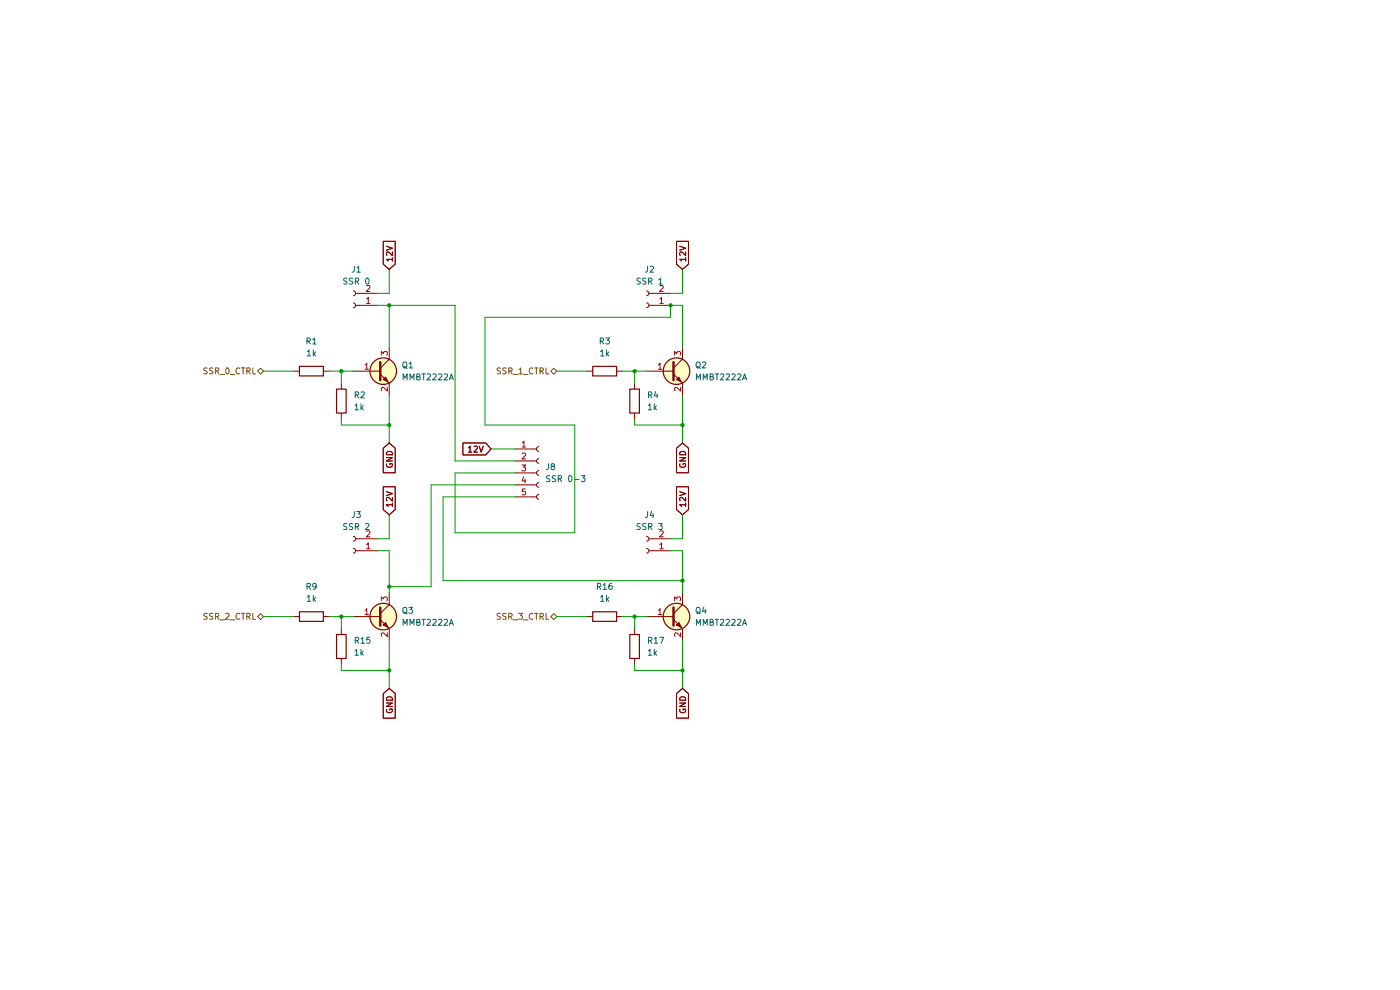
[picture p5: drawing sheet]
(kicad_sch
 (version 20260306)
 (generator "eeschema")
 (generator_version "10.0")
 (paper "A4")
 (lib_symbols
  (symbol "Connector:Conn_01x02_Socket"
   (pin_names
    (offset 1.016) (hide yes)) (exclude_from_sim no) (in_bom yes) (on_board yes)
   (in_pos_files yes)
   (duplicate_pin_numbers_are_jumpers no)
   (property "Reference" "J" (at 0 2.54 0) (show_name no) (do_not_autoplace no) (effects (font (size 1.27 1.27))))
   (property "Value" "Conn_01x02_Socket" (at 0 -5.08 0) (show_name no) (do_not_autoplace no) (effects (font (size 1.27 1.27))))
   (property "Footprint" "" (at 0 0 0) (show_name no) (do_not_autoplace no) (hide yes) (effects (font (size 1.27 1.27))))
   (property "Datasheet" "" (at 0 0 0) (show_name no) (do_not_autoplace no) (hide yes) (effects (font (size 1.27 1.27))))
   (property "Description" "Generic connector, single row, 01x02, script generated" (at 0 0 0) (show_name no) (do_not_autoplace no) (hide yes) (effects (font (size 1.27 1.27))))
   (property "ki_locked" "" (at 0 0 0) (show_name no) (do_not_autoplace no) (effects (font (size 1.27 1.27))))
   (symbol "Conn_01x02_Socket_1_1"
    (polyline (pts (xy -1.27 0) (xy -0.508 0)) (stroke (width 0.1524) (type default)) (fill (type none)))
    (polyline (pts (xy -1.27 -2.54) (xy -0.508 -2.54)) (stroke (width 0.1524) (type default)) (fill (type none)))
    (arc (start 0 -0.508) (mid -0.5058 0) (end 0 0.508) (stroke (width 0.1524) (type default)) (fill (type none)))
    (arc (start 0 -3.048) (mid -0.5058 -2.54) (end 0 -2.032) (stroke (width 0.1524) (type default)) (fill (type none)))
    (pin passive line (at -5.08 0 0) (length 3.81) (name "Pin_1" (effects (font (size 1.27 1.27)))) (number "1" (effects (font (size 1.27 1.27)))))
    (pin passive line (at -5.08 -2.54 0) (length 3.81) (name "Pin_2" (effects (font (size 1.27 1.27)))) (number "2" (effects (font (size 1.27 1.27))))))
   (embedded_fonts no))
  (symbol "Connector:Conn_01x05_Socket"
   (pin_names
    (offset 1.016) (hide yes)) (exclude_from_sim no) (in_bom yes) (on_board yes)
   (in_pos_files yes)
   (duplicate_pin_numbers_are_jumpers no)
   (property "Reference" "J" (at 0 7.62 0) (show_name no) (do_not_autoplace no) (effects (font (size 1.27 1.27))))
   (property "Value" "Conn_01x05_Socket" (at 0 -7.62 0) (show_name no) (do_not_autoplace no) (effects (font (size 1.27 1.27))))
   (property "Footprint" "" (at 0 0 0) (show_name no) (do_not_autoplace no) (hide yes) (effects (font (size 1.27 1.27))))
   (property "Datasheet" "" (at 0 0 0) (show_name no) (do_not_autoplace no) (hide yes) (effects (font (size 1.27 1.27))))
   (property "Description" "Generic connector, single row, 01x05, script generated" (at 0 0 0) (show_name no) (do_not_autoplace no) (hide yes) (effects (font (size 1.27 1.27))))
   (property "ki_locked" "" (at 0 0 0) (show_name no) (do_not_autoplace no) (effects (font (size 1.27 1.27))))
   (symbol "Conn_01x05_Socket_1_1"
    (polyline (pts (xy -1.27 5.08) (xy -0.508 5.08)) (stroke (width 0.1524) (type default)) (fill (type none)))
    (polyline (pts (xy -1.27 2.54) (xy -0.508 2.54)) (stroke (width 0.1524) (type default)) (fill (type none)))
    (polyline (pts (xy -1.27 0) (xy -0.508 0)) (stroke (width 0.1524) (type default)) (fill (type none)))
    (polyline (pts (xy -1.27 -2.54) (xy -0.508 -2.54)) (stroke (width 0.1524) (type default)) (fill (type none)))
    (polyline (pts (xy -1.27 -5.08) (xy -0.508 -5.08)) (stroke (width 0.1524) (type default)) (fill (type none)))
    (arc (start 0 4.572) (mid -0.5058 5.08) (end 0 5.588) (stroke (width 0.1524) (type default)) (fill (type none)))
    (arc (start 0 2.032) (mid -0.5058 2.54) (end 0 3.048) (stroke (width 0.1524) (type default)) (fill (type none)))
    (arc (start 0 -0.508) (mid -0.5058 0) (end 0 0.508) (stroke (width 0.1524) (type default)) (fill (type none)))
    (arc (start 0 -3.048) (mid -0.5058 -2.54) (end 0 -2.032) (stroke (width 0.1524) (type default)) (fill (type none)))
    (arc (start 0 -5.588) (mid -0.5058 -5.08) (end 0 -4.572) (stroke (width 0.1524) (type default)) (fill (type none)))
    (pin passive line (at -5.08 5.08 0) (length 3.81) (name "Pin_1" (effects (font (size 1.27 1.27)))) (number "1" (effects (font (size 1.27 1.27)))))
    (pin passive line (at -5.08 2.54 0) (length 3.81) (name "Pin_2" (effects (font (size 1.27 1.27)))) (number "2" (effects (font (size 1.27 1.27)))))
    (pin passive line (at -5.08 0 0) (length 3.81) (name "Pin_3" (effects (font (size 1.27 1.27)))) (number "3" (effects (font (size 1.27 1.27)))))
    (pin passive line (at -5.08 -2.54 0) (length 3.81) (name "Pin_4" (effects (font (size 1.27 1.27)))) (number "4" (effects (font (size 1.27 1.27)))))
    (pin passive line (at -5.08 -5.08 0) (length 3.81) (name "Pin_5" (effects (font (size 1.27 1.27)))) (number "5" (effects (font (size 1.27 1.27))))))
   (embedded_fonts no))
  (symbol "Device:R"
   (pin_numbers (hide yes))
   (pin_names
    (offset 0)) (exclude_from_sim no) (in_bom yes) (on_board yes)
   (in_pos_files yes)
   (duplicate_pin_numbers_are_jumpers no)
   (property "Reference" "R" (at 2.032 0 90) (show_name no) (do_not_autoplace no) (effects (font (size 1.27 1.27))))
   (property "Value" "R" (at 0 0 90) (show_name no) (do_not_autoplace no) (effects (font (size 1.27 1.27))))
   (property "Footprint" "" (at -1.778 0 90) (show_name no) (do_not_autoplace no) (hide yes) (effects (font (size 1.27 1.27))))
   (property "Datasheet" "" (at 0 0 0) (show_name no) (do_not_autoplace no) (hide yes) (effects (font (size 1.27 1.27))))
   (property "Description" "Resistor" (at 0 0 0) (show_name no) (do_not_autoplace no) (hide yes) (effects (font (size 1.27 1.27))))
   (symbol "R_0_1"
    (rectangle (start -1.016 -2.54) (end 1.016 2.54) (stroke (width 0.254) (type default)) (fill (type none))))
   (symbol "R_1_1"
    (pin passive line (at 0 3.81 270) (length 1.27) (name "" (effects (font (size 1.27 1.27)))) (number "1" (effects (font (size 1.27 1.27)))))
    (pin passive line (at 0 -3.81 90) (length 1.27) (name "" (effects (font (size 1.27 1.27)))) (number "2" (effects (font (size 1.27 1.27))))))
   (embedded_fonts no))
  (symbol "PCM_Transistor_BJT_AKL:MMBT2222A"
   (pin_names (hide yes)) (exclude_from_sim no) (in_bom yes) (on_board yes)
   (in_pos_files yes)
   (duplicate_pin_numbers_are_jumpers no)
   (property "Reference" "Q" (at 5.08 1.27 0) (show_name no) (do_not_autoplace no) (effects (font (size 1.27 1.27)) (justify left)))
   (property "Value" "MMBT2222A" (at 5.08 -1.27 0) (show_name no) (do_not_autoplace no) (effects (font (size 1.27 1.27)) (justify left)))
   (property "Footprint" "PCM_Package_TO_SOT_SMD_AKL:SOT-23" (at 5.08 2.54 0) (show_name no) (do_not_autoplace no) (hide yes) (effects (font (size 1.27 1.27))))
   (property "Datasheet" "https://www.tme.eu/Document/fd53f7282772c4b53c43aa6dcf874bac/mmbt2222.pdf" (at 0 0 0) (show_name no) (do_not_autoplace no) (hide yes) (effects (font (size 1.27 1.27))))
   (property "Description" "NPN SOT-23 transistor, 40V, 600mA, 225mW, Alternate KiCAD Library" (at 0 0 0) (show_name no) (do_not_autoplace no) (hide yes) (effects (font (size 1.27 1.27))))
   (symbol "MMBT2222A_0_1"
    (polyline (pts (xy 0.635 1.905) (xy 0.635 -1.905) (xy 0.635 -1.905)) (stroke (width 0.508) (type default)) (fill (type none)))
    (polyline (pts (xy 0.635 0.635) (xy 2.54 2.54)) (stroke (width 0) (type default)) (fill (type none)))
    (polyline (pts (xy 0.635 -0.635) (xy 2.54 -2.54) (xy 2.54 -2.54)) (stroke (width 0) (type default)) (fill (type none)))
    (circle (center 1.27 0) (radius 2.8194) (stroke (width 0.254) (type default)) (fill (type background)))
    (polyline (pts (xy 1.27 -1.778) (xy 1.778 -1.27) (xy 2.286 -2.286) (xy 1.27 -1.778) (xy 1.27 -1.778)) (stroke (width 0) (type default)) (fill (type outline))))
   (symbol "MMBT2222A_1_1"
    (pin input line (at -5.08 0 0) (length 5.715) (name "B" (effects (font (size 1.27 1.27)))) (number "1" (effects (font (size 1.27 1.27)))))
    (pin passive line (at 2.54 -5.08 90) (length 2.54) (name "E" (effects (font (size 1.27 1.27)))) (number "2" (effects (font (size 1.27 1.27)))))
    (pin passive line (at 2.54 5.08 270) (length 2.54) (name "C" (effects (font (size 1.27 1.27)))) (number "3" (effects (font (size 1.27 1.27))))))
   (embedded_fonts no)))
 (junction
  (at 134.62 78.74)
  (diameter 0)
  (color 0 0 0 0))
 (junction
  (at 142.24 64.77)
  (diameter 0)
  (color 0 0 0 0))
 (junction
  (at 72.39 130.81)
  (diameter 0)
  (color 0 0 0 0))
 (junction
  (at 82.55 64.77)
  (diameter 0)
  (color 0 0 0 0))
 (junction
  (at 144.78 90.17)
  (diameter 0)
  (color 0 0 0 0))
 (junction
  (at 82.55 124.46)
  (diameter 0)
  (color 0 0 0 0))
 (junction
  (at 134.62 130.81)
  (diameter 0)
  (color 0 0 0 0))
 (junction
  (at 82.55 90.17)
  (diameter 0)
  (color 0 0 0 0))
 (junction
  (at 144.78 123.19)
  (diameter 0)
  (color 0 0 0 0))
 (junction
  (at 82.55 142.24)
  (diameter 0)
  (color 0 0 0 0))
 (junction
  (at 144.78 142.24)
  (diameter 0)
  (color 0 0 0 0))
 (junction
  (at 72.39 78.74)
  (diameter 0)
  (color 0 0 0 0))
 (wire
  (pts (xy 72.39 142.24) (xy 82.55 142.24))
  (stroke (width 0) (type default)))
 (wire
  (pts (xy 144.78 123.19) (xy 93.98 123.19))
  (stroke (width 0) (type default)))
 (wire
  (pts (xy 72.39 78.74) (xy 74.93 78.74))
  (stroke (width 0) (type default)))
 (wire
  (pts (xy 144.78 90.17) (xy 144.78 93.98))
  (stroke (width 0) (type default)))
 (wire
  (pts (xy 82.55 64.77) (xy 82.55 73.66))
  (stroke (width 0) (type default)))
 (wire
  (pts (xy 82.55 62.23) (xy 80.01 62.23))
  (stroke (width 0) (type default)))
 (wire
  (pts (xy 144.78 109.22) (xy 144.78 114.3))
  (stroke (width 0) (type default)))
 (wire
  (pts (xy 93.98 105.41) (xy 93.98 123.19))
  (stroke (width 0) (type default)))
 (wire
  (pts (xy 144.78 64.77) (xy 144.78 73.66))
  (stroke (width 0) (type default)))
 (wire
  (pts (xy 121.92 90.17) (xy 121.92 113.03))
  (stroke (width 0) (type default)))
 (wire
  (pts (xy 102.87 67.31) (xy 102.87 90.17))
  (stroke (width 0) (type default)))
 (wire
  (pts (xy 96.52 64.77) (xy 96.52 97.79))
  (stroke (width 0) (type default)))
 (wire
  (pts (xy 121.92 113.03) (xy 96.52 113.03))
  (stroke (width 0) (type default)))
 (wire
  (pts (xy 72.39 78.74) (xy 72.39 81.28))
  (stroke (width 0) (type default)))
 (wire
  (pts (xy 134.62 90.17) (xy 134.62 88.9))
  (stroke (width 0) (type default)))
 (wire
  (pts (xy 118.11 130.81) (xy 124.46 130.81))
  (stroke (width 0) (type default)))
 (wire
  (pts (xy 144.78 135.89) (xy 144.78 142.24))
  (stroke (width 0) (type default)))
 (wire
  (pts (xy 82.55 135.89) (xy 82.55 142.24))
  (stroke (width 0) (type default)))
 (wire
  (pts (xy 82.55 142.24) (xy 82.55 146.05))
  (stroke (width 0) (type default)))
 (wire
  (pts (xy 144.78 116.84) (xy 144.78 123.19))
  (stroke (width 0) (type default)))
 (wire
  (pts (xy 96.52 100.33) (xy 109.22 100.33))
  (stroke (width 0) (type default)))
 (wire
  (pts (xy 82.55 114.3) (xy 80.01 114.3))
  (stroke (width 0) (type default)))
 (wire
  (pts (xy 72.39 90.17) (xy 82.55 90.17))
  (stroke (width 0) (type default)))
 (wire
  (pts (xy 82.55 83.82) (xy 82.55 90.17))
  (stroke (width 0) (type default)))
 (wire
  (pts (xy 91.44 102.87) (xy 91.44 124.46))
  (stroke (width 0) (type default)))
 (wire
  (pts (xy 80.01 116.84) (xy 82.55 116.84))
  (stroke (width 0) (type default)))
 (wire
  (pts (xy 102.87 67.31) (xy 142.24 67.31))
  (stroke (width 0) (type default)))
 (wire
  (pts (xy 142.24 64.77) (xy 144.78 64.77))
  (stroke (width 0) (type default)))
 (wire
  (pts (xy 72.39 90.17) (xy 72.39 88.9))
  (stroke (width 0) (type default)))
 (wire
  (pts (xy 134.62 142.24) (xy 134.62 140.97))
  (stroke (width 0) (type default)))
 (wire
  (pts (xy 91.44 102.87) (xy 109.22 102.87))
  (stroke (width 0) (type default)))
 (wire
  (pts (xy 144.78 62.23) (xy 142.24 62.23))
  (stroke (width 0) (type default)))
 (wire
  (pts (xy 72.39 130.81) (xy 72.39 133.35))
  (stroke (width 0) (type default)))
 (wire
  (pts (xy 82.55 64.77) (xy 96.52 64.77))
  (stroke (width 0) (type default)))
 (wire
  (pts (xy 134.62 78.74) (xy 134.62 81.28))
  (stroke (width 0) (type default)))
 (wire
  (pts (xy 82.55 116.84) (xy 82.55 124.46))
  (stroke (width 0) (type default)))
 (wire
  (pts (xy 55.88 78.74) (xy 62.23 78.74))
  (stroke (width 0) (type default)))
 (wire
  (pts (xy 69.85 78.74) (xy 72.39 78.74))
  (stroke (width 0) (type default)))
 (wire
  (pts (xy 134.62 130.81) (xy 134.62 133.35))
  (stroke (width 0) (type default)))
 (wire
  (pts (xy 134.62 130.81) (xy 137.16 130.81))
  (stroke (width 0) (type default)))
 (wire
  (pts (xy 132.08 78.74) (xy 134.62 78.74))
  (stroke (width 0) (type default)))
 (wire
  (pts (xy 82.55 57.15) (xy 82.55 62.23))
  (stroke (width 0) (type default)))
 (wire
  (pts (xy 142.24 116.84) (xy 144.78 116.84))
  (stroke (width 0) (type default)))
 (wire
  (pts (xy 93.98 105.41) (xy 109.22 105.41))
  (stroke (width 0) (type default)))
 (wire
  (pts (xy 102.87 90.17) (xy 121.92 90.17))
  (stroke (width 0) (type default)))
 (wire
  (pts (xy 69.85 130.81) (xy 72.39 130.81))
  (stroke (width 0) (type default)))
 (wire
  (pts (xy 82.55 90.17) (xy 82.55 93.98))
  (stroke (width 0) (type default)))
 (wire
  (pts (xy 82.55 124.46) (xy 82.55 125.73))
  (stroke (width 0) (type default)))
 (wire
  (pts (xy 134.62 78.74) (xy 137.16 78.74))
  (stroke (width 0) (type default)))
 (wire
  (pts (xy 80.01 64.77) (xy 82.55 64.77))
  (stroke (width 0) (type default)))
 (wire
  (pts (xy 142.24 67.31) (xy 142.24 64.77))
  (stroke (width 0) (type default)))
 (wire
  (pts (xy 144.78 114.3) (xy 142.24 114.3))
  (stroke (width 0) (type default)))
 (wire
  (pts (xy 144.78 57.15) (xy 144.78 62.23))
  (stroke (width 0) (type default)))
 (wire
  (pts (xy 109.22 95.25) (xy 104.14 95.25))
  (stroke (width 0) (type default)))
 (wire
  (pts (xy 96.52 97.79) (xy 109.22 97.79))
  (stroke (width 0) (type default)))
 (wire
  (pts (xy 144.78 83.82) (xy 144.78 90.17))
  (stroke (width 0) (type default)))
 (wire
  (pts (xy 82.55 124.46) (xy 91.44 124.46))
  (stroke (width 0) (type default)))
 (wire
  (pts (xy 55.88 130.81) (xy 62.23 130.81))
  (stroke (width 0) (type default)))
 (wire
  (pts (xy 96.52 100.33) (xy 96.52 113.03))
  (stroke (width 0) (type default)))
 (wire
  (pts (xy 72.39 142.24) (xy 72.39 140.97))
  (stroke (width 0) (type default)))
 (wire
  (pts (xy 118.11 78.74) (xy 124.46 78.74))
  (stroke (width 0) (type default)))
 (wire
  (pts (xy 82.55 109.22) (xy 82.55 114.3))
  (stroke (width 0) (type default)))
 (wire
  (pts (xy 144.78 142.24) (xy 144.78 146.05))
  (stroke (width 0) (type default)))
 (wire
  (pts (xy 72.39 130.81) (xy 74.93 130.81))
  (stroke (width 0) (type default)))
 (wire
  (pts (xy 144.78 123.19) (xy 144.78 125.73))
  (stroke (width 0) (type default)))
 (wire
  (pts (xy 134.62 90.17) (xy 144.78 90.17))
  (stroke (width 0) (type default)))
 (wire
  (pts (xy 132.08 130.81) (xy 134.62 130.81))
  (stroke (width 0) (type default)))
 (wire
  (pts (xy 134.62 142.24) (xy 144.78 142.24))
  (stroke (width 0) (type default)))
 (global_label "12V"
  (shape input)
  (at 144.78 109.22 90)
  (effects (font (size 1.27 1.27)) (justify left))
  (property "Intersheetrefs" "${INTERSHEET_REFS}" (at 144.78 109.22 90) (hide yes) (show_name no) (do_not_autoplace no) (effects (font (size 1.27 1.27)))))
 (global_label "12V"
  (shape input)
  (at 82.55 57.15 90)
  (effects (font (size 1.27 1.27)) (justify left))
  (property "Intersheetrefs" "${INTERSHEET_REFS}" (at 82.55 57.15 90) (hide yes) (show_name no) (do_not_autoplace no) (effects (font (size 1.27 1.27)))))
 (global_label "GND"
  (shape input)
  (at 144.78 146.05 270)
  (effects (font (size 1.27 1.27)) (justify right))
  (property "Intersheetrefs" "${INTERSHEET_REFS}" (at 144.78 146.05 90) (hide yes) (show_name no) (do_not_autoplace no) (effects (font (size 1.27 1.27)))))
 (global_label "12V"
  (shape input)
  (at 82.55 109.22 90)
  (effects (font (size 1.27 1.27)) (justify left))
  (property "Intersheetrefs" "${INTERSHEET_REFS}" (at 82.55 109.22 90) (hide yes) (show_name no) (do_not_autoplace no) (effects (font (size 1.27 1.27)))))
 (global_label "12V"
  (shape input)
  (at 144.78 57.15 90)
  (effects (font (size 1.27 1.27)) (justify left))
  (property "Intersheetrefs" "${INTERSHEET_REFS}" (at 144.78 57.15 90) (hide yes) (show_name no) (do_not_autoplace no) (effects (font (size 1.27 1.27)))))
 (global_label "GND"
  (shape input)
  (at 82.55 93.98 270)
  (effects (font (size 1.27 1.27)) (justify right))
  (property "Intersheetrefs" "${INTERSHEET_REFS}" (at 82.55 93.98 90) (hide yes) (show_name no) (do_not_autoplace no) (effects (font (size 1.27 1.27)))))
 (global_label "GND"
  (shape input)
  (at 144.78 93.98 270)
  (effects (font (size 1.27 1.27)) (justify right))
  (property "Intersheetrefs" "${INTERSHEET_REFS}" (at 144.78 93.98 90) (hide yes) (show_name no) (do_not_autoplace no) (effects (font (size 1.27 1.27)))))
 (global_label "GND"
  (shape input)
  (at 82.55 146.05 270)
  (effects (font (size 1.27 1.27)) (justify right))
  (property "Intersheetrefs" "${INTERSHEET_REFS}" (at 82.55 146.05 90) (hide yes) (show_name no) (do_not_autoplace no) (effects (font (size 1.27 1.27)))))
 (global_label "12V"
  (shape input)
  (at 104.14 95.25 180)
  (effects (font (size 1.27 1.27)) (justify right))
  (property "Intersheetrefs" "${INTERSHEET_REFS}" (at 104.14 95.25 0) (hide yes) (show_name no) (do_not_autoplace no) (effects (font (size 1.27 1.27)))))
 (hierarchical_label "SSR_0_CTRL"
  (shape bidirectional)
  (at 55.88 78.74 180)
  (effects (font (size 1.27 1.27)) (justify right)))
 (hierarchical_label "SSR_3_CTRL"
  (shape bidirectional)
  (at 118.11 130.81 180)
  (effects (font (size 1.27 1.27)) (justify right)))
 (hierarchical_label "SSR_1_CTRL"
  (shape bidirectional)
  (at 118.11 78.74 180)
  (effects (font (size 1.27 1.27)) (justify right)))
 (hierarchical_label "SSR_2_CTRL"
  (shape bidirectional)
  (at 55.88 130.81 180)
  (effects (font (size 1.27 1.27)) (justify right)))
 (symbol
  (lib_id "Connector:Conn_01x02_Socket")
  (at 137.16 64.77 180)
  (unit 1)
  (body_style 1)
  (exclude_from_sim no)
  (in_bom yes)
  (on_board yes)
  (in_pos_files yes)
  (dnp no)
  (fields_autoplaced yes)
  (property "Reference" "J2" (at 137.795 57.15 0) (show_name no) (do_not_autoplace no) (effects (font (size 1.27 1.27))))
  (property "Value" "SSR 1" (at 137.795 59.69 0) (show_name no) (do_not_autoplace no) (effects (font (size 1.27 1.27))))
  (property "Footprint" "Connector_JST:JST_XH_B2B-XH-A_1x02_P2.50mm_Vertical" (at 137.16 64.77 0) (hide yes) (show_name no) (do_not_autoplace no) (effects (font (size 1.27 1.27))))
  (property "Datasheet" "" (at 137.16 64.77 0) (hide yes) (show_name no) (do_not_autoplace no) (effects (font (size 1.27 1.27))))
  (property "Description" "Generic connector, single row, 01x02, script generated" (at 137.16 64.77 0) (hide yes) (show_name no) (do_not_autoplace no) (effects (font (size 1.27 1.27))))
  (pin "2")
  (pin "1"))
 (symbol
  (lib_id "PCM_Transistor_BJT_AKL:MMBT2222A")
  (at 80.01 130.81 0)
  (unit 1)
  (body_style 1)
  (exclude_from_sim no)
  (in_bom yes)
  (on_board yes)
  (in_pos_files yes)
  (dnp no)
  (fields_autoplaced yes)
  (property "Reference" "Q3" (at 85.09 129.5399 0) (show_name no) (do_not_autoplace no) (effects (font (size 1.27 1.27)) (justify left)))
  (property "Value" "MMBT2222A" (at 85.09 132.0799 0) (show_name no) (do_not_autoplace no) (effects (font (size 1.27 1.27)) (justify left)))
  (property "Footprint" "PCM_Package_TO_SOT_SMD_AKL:SOT-23" (at 85.09 128.27 0) (hide yes) (show_name no) (do_not_autoplace no) (effects (font (size 1.27 1.27))))
  (property "Datasheet" "https://www.tme.eu/Document/fd53f7282772c4b53c43aa6dcf874bac/mmbt2222.pdf" (at 80.01 130.81 0) (hide yes) (show_name no) (do_not_autoplace no) (effects (font (size 1.27 1.27))))
  (property "Description" "NPN SOT-23 transistor, 40V, 600mA, 225mW, Alternate KiCAD Library" (at 80.01 130.81 0) (hide yes) (show_name no) (do_not_autoplace no) (effects (font (size 1.27 1.27))))
  (pin "3")
  (pin "2")
  (pin "1"))
 (symbol
  (lib_id "Device:R")
  (at 72.39 137.16 180)
  (unit 1)
  (body_style 1)
  (exclude_from_sim no)
  (in_bom yes)
  (on_board yes)
  (in_pos_files yes)
  (dnp no)
  (fields_autoplaced yes)
  (property "Reference" "R15" (at 74.93 135.8899 0) (show_name no) (do_not_autoplace no) (effects (font (size 1.27 1.27)) (justify right)))
  (property "Value" "1k" (at 74.93 138.4299 0) (show_name no) (do_not_autoplace no) (effects (font (size 1.27 1.27)) (justify right)))
  (property "Footprint" "Resistor_SMD:R_0805_2012Metric_Pad1.20x1.40mm_HandSolder" (at 74.168 137.16 90) (hide yes) (show_name no) (do_not_autoplace no) (effects (font (size 1.27 1.27))))
  (property "Datasheet" "" (at 72.39 137.16 0) (hide yes) (show_name no) (do_not_autoplace no) (effects (font (size 1.27 1.27))))
  (property "Description" "Resistor" (at 72.39 137.16 0) (hide yes) (show_name no) (do_not_autoplace no) (effects (font (size 1.27 1.27))))
  (pin "1")
  (pin "2"))
 (symbol
  (lib_id "PCM_Transistor_BJT_AKL:MMBT2222A")
  (at 142.24 130.81 0)
  (unit 1)
  (body_style 1)
  (exclude_from_sim no)
  (in_bom yes)
  (on_board yes)
  (in_pos_files yes)
  (dnp no)
  (fields_autoplaced yes)
  (property "Reference" "Q4" (at 147.32 129.5399 0) (show_name no) (do_not_autoplace no) (effects (font (size 1.27 1.27)) (justify left)))
  (property "Value" "MMBT2222A" (at 147.32 132.0799 0) (show_name no) (do_not_autoplace no) (effects (font (size 1.27 1.27)) (justify left)))
  (property "Footprint" "PCM_Package_TO_SOT_SMD_AKL:SOT-23" (at 147.32 128.27 0) (hide yes) (show_name no) (do_not_autoplace no) (effects (font (size 1.27 1.27))))
  (property "Datasheet" "https://www.tme.eu/Document/fd53f7282772c4b53c43aa6dcf874bac/mmbt2222.pdf" (at 142.24 130.81 0) (hide yes) (show_name no) (do_not_autoplace no) (effects (font (size 1.27 1.27))))
  (property "Description" "NPN SOT-23 transistor, 40V, 600mA, 225mW, Alternate KiCAD Library" (at 142.24 130.81 0) (hide yes) (show_name no) (do_not_autoplace no) (effects (font (size 1.27 1.27))))
  (pin "3")
  (pin "2")
  (pin "1"))
 (symbol
  (lib_id "Device:R")
  (at 72.39 85.09 180)
  (unit 1)
  (body_style 1)
  (exclude_from_sim no)
  (in_bom yes)
  (on_board yes)
  (in_pos_files yes)
  (dnp no)
  (fields_autoplaced yes)
  (property "Reference" "R2" (at 74.93 83.8199 0) (show_name no) (do_not_autoplace no) (effects (font (size 1.27 1.27)) (justify right)))
  (property "Value" "1k" (at 74.93 86.3599 0) (show_name no) (do_not_autoplace no) (effects (font (size 1.27 1.27)) (justify right)))
  (property "Footprint" "Resistor_SMD:R_0805_2012Metric_Pad1.20x1.40mm_HandSolder" (at 74.168 85.09 90) (hide yes) (show_name no) (do_not_autoplace no) (effects (font (size 1.27 1.27))))
  (property "Datasheet" "" (at 72.39 85.09 0) (hide yes) (show_name no) (do_not_autoplace no) (effects (font (size 1.27 1.27))))
  (property "Description" "Resistor" (at 72.39 85.09 0) (hide yes) (show_name no) (do_not_autoplace no) (effects (font (size 1.27 1.27))))
  (pin "1")
  (pin "2"))
 (symbol
  (lib_id "Connector:Conn_01x02_Socket")
  (at 74.93 64.77 180)
  (unit 1)
  (body_style 1)
  (exclude_from_sim no)
  (in_bom yes)
  (on_board yes)
  (in_pos_files yes)
  (dnp no)
  (fields_autoplaced yes)
  (property "Reference" "J1" (at 75.565 57.15 0) (show_name no) (do_not_autoplace no) (effects (font (size 1.27 1.27))))
  (property "Value" "SSR 0" (at 75.565 59.69 0) (show_name no) (do_not_autoplace no) (effects (font (size 1.27 1.27))))
  (property "Footprint" "Connector_JST:JST_XH_B2B-XH-A_1x02_P2.50mm_Vertical" (at 74.93 64.77 0) (hide yes) (show_name no) (do_not_autoplace no) (effects (font (size 1.27 1.27))))
  (property "Datasheet" "" (at 74.93 64.77 0) (hide yes) (show_name no) (do_not_autoplace no) (effects (font (size 1.27 1.27))))
  (property "Description" "Generic connector, single row, 01x02, script generated" (at 74.93 64.77 0) (hide yes) (show_name no) (do_not_autoplace no) (effects (font (size 1.27 1.27))))
  (pin "2")
  (pin "1"))
 (symbol
  (lib_id "Connector:Conn_01x05_Socket")
  (at 114.3 100.33 0)
  (unit 1)
  (body_style 1)
  (exclude_from_sim no)
  (in_bom yes)
  (on_board yes)
  (in_pos_files yes)
  (dnp no)
  (fields_autoplaced yes)
  (property "Reference" "J8" (at 115.57 99.0599 0) (show_name no) (do_not_autoplace no) (effects (font (size 1.27 1.27)) (justify left)))
  (property "Value" "SSR 0-3" (at 115.57 101.5999 0) (show_name no) (do_not_autoplace no) (effects (font (size 1.27 1.27)) (justify left)))
  (property "Footprint" "Connector_JST:JST_XH_B5B-XH-A_1x05_P2.50mm_Vertical" (at 114.3 100.33 0) (hide yes) (show_name no) (do_not_autoplace no) (effects (font (size 1.27 1.27))))
  (property "Datasheet" "" (at 114.3 100.33 0) (hide yes) (show_name no) (do_not_autoplace no) (effects (font (size 1.27 1.27))))
  (property "Description" "Generic connector, single row, 01x05, script generated" (at 114.3 100.33 0) (hide yes) (show_name no) (do_not_autoplace no) (effects (font (size 1.27 1.27))))
  (pin "2")
  (pin "1")
  (pin "3")
  (pin "4")
  (pin "5"))
 (symbol
  (lib_id "PCM_Transistor_BJT_AKL:MMBT2222A")
  (at 142.24 78.74 0)
  (unit 1)
  (body_style 1)
  (exclude_from_sim no)
  (in_bom yes)
  (on_board yes)
  (in_pos_files yes)
  (dnp no)
  (fields_autoplaced yes)
  (property "Reference" "Q2" (at 147.32 77.4699 0) (show_name no) (do_not_autoplace no) (effects (font (size 1.27 1.27)) (justify left)))
  (property "Value" "MMBT2222A" (at 147.32 80.0099 0) (show_name no) (do_not_autoplace no) (effects (font (size 1.27 1.27)) (justify left)))
  (property "Footprint" "PCM_Package_TO_SOT_SMD_AKL:SOT-23" (at 147.32 76.2 0) (hide yes) (show_name no) (do_not_autoplace no) (effects (font (size 1.27 1.27))))
  (property "Datasheet" "https://www.tme.eu/Document/fd53f7282772c4b53c43aa6dcf874bac/mmbt2222.pdf" (at 142.24 78.74 0) (hide yes) (show_name no) (do_not_autoplace no) (effects (font (size 1.27 1.27))))
  (property "Description" "NPN SOT-23 transistor, 40V, 600mA, 225mW, Alternate KiCAD Library" (at 142.24 78.74 0) (hide yes) (show_name no) (do_not_autoplace no) (effects (font (size 1.27 1.27))))
  (pin "3")
  (pin "2")
  (pin "1"))
 (symbol
  (lib_id "Device:R")
  (at 128.27 130.81 90)
  (unit 1)
  (body_style 1)
  (exclude_from_sim no)
  (in_bom yes)
  (on_board yes)
  (in_pos_files yes)
  (dnp no)
  (fields_autoplaced yes)
  (property "Reference" "R16" (at 128.27 124.46 90) (show_name no) (do_not_autoplace no) (effects (font (size 1.27 1.27))))
  (property "Value" "1k" (at 128.27 127 90) (show_name no) (do_not_autoplace no) (effects (font (size 1.27 1.27))))
  (property "Footprint" "Resistor_SMD:R_0805_2012Metric_Pad1.20x1.40mm_HandSolder" (at 128.27 132.588 90) (hide yes) (show_name no) (do_not_autoplace no) (effects (font (size 1.27 1.27))))
  (property "Datasheet" "" (at 128.27 130.81 0) (hide yes) (show_name no) (do_not_autoplace no) (effects (font (size 1.27 1.27))))
  (property "Description" "Resistor" (at 128.27 130.81 0) (hide yes) (show_name no) (do_not_autoplace no) (effects (font (size 1.27 1.27))))
  (pin "1")
  (pin "2"))
 (symbol
  (lib_id "Device:R")
  (at 128.27 78.74 90)
  (unit 1)
  (body_style 1)
  (exclude_from_sim no)
  (in_bom yes)
  (on_board yes)
  (in_pos_files yes)
  (dnp no)
  (fields_autoplaced yes)
  (property "Reference" "R3" (at 128.27 72.39 90) (show_name no) (do_not_autoplace no) (effects (font (size 1.27 1.27))))
  (property "Value" "1k" (at 128.27 74.93 90) (show_name no) (do_not_autoplace no) (effects (font (size 1.27 1.27))))
  (property "Footprint" "Resistor_SMD:R_0805_2012Metric_Pad1.20x1.40mm_HandSolder" (at 128.27 80.518 90) (hide yes) (show_name no) (do_not_autoplace no) (effects (font (size 1.27 1.27))))
  (property "Datasheet" "" (at 128.27 78.74 0) (hide yes) (show_name no) (do_not_autoplace no) (effects (font (size 1.27 1.27))))
  (property "Description" "Resistor" (at 128.27 78.74 0) (hide yes) (show_name no) (do_not_autoplace no) (effects (font (size 1.27 1.27))))
  (pin "1")
  (pin "2"))
 (symbol
  (lib_id "Device:R")
  (at 66.04 130.81 90)
  (unit 1)
  (body_style 1)
  (exclude_from_sim no)
  (in_bom yes)
  (on_board yes)
  (in_pos_files yes)
  (dnp no)
  (fields_autoplaced yes)
  (property "Reference" "R9" (at 66.04 124.46 90) (show_name no) (do_not_autoplace no) (effects (font (size 1.27 1.27))))
  (property "Value" "1k" (at 66.04 127 90) (show_name no) (do_not_autoplace no) (effects (font (size 1.27 1.27))))
  (property "Footprint" "Resistor_SMD:R_0805_2012Metric_Pad1.20x1.40mm_HandSolder" (at 66.04 132.588 90) (hide yes) (show_name no) (do_not_autoplace no) (effects (font (size 1.27 1.27))))
  (property "Datasheet" "" (at 66.04 130.81 0) (hide yes) (show_name no) (do_not_autoplace no) (effects (font (size 1.27 1.27))))
  (property "Description" "Resistor" (at 66.04 130.81 0) (hide yes) (show_name no) (do_not_autoplace no) (effects (font (size 1.27 1.27))))
  (pin "1")
  (pin "2"))
 (symbol
  (lib_id "Device:R")
  (at 134.62 85.09 180)
  (unit 1)
  (body_style 1)
  (exclude_from_sim no)
  (in_bom yes)
  (on_board yes)
  (in_pos_files yes)
  (dnp no)
  (fields_autoplaced yes)
  (property "Reference" "R4" (at 137.16 83.8199 0) (show_name no) (do_not_autoplace no) (effects (font (size 1.27 1.27)) (justify right)))
  (property "Value" "1k" (at 137.16 86.3599 0) (show_name no) (do_not_autoplace no) (effects (font (size 1.27 1.27)) (justify right)))
  (property "Footprint" "Resistor_SMD:R_0805_2012Metric_Pad1.20x1.40mm_HandSolder" (at 136.398 85.09 90) (hide yes) (show_name no) (do_not_autoplace no) (effects (font (size 1.27 1.27))))
  (property "Datasheet" "" (at 134.62 85.09 0) (hide yes) (show_name no) (do_not_autoplace no) (effects (font (size 1.27 1.27))))
  (property "Description" "Resistor" (at 134.62 85.09 0) (hide yes) (show_name no) (do_not_autoplace no) (effects (font (size 1.27 1.27))))
  (pin "1")
  (pin "2"))
 (symbol
  (lib_id "Connector:Conn_01x02_Socket")
  (at 137.16 116.84 180)
  (unit 1)
  (body_style 1)
  (exclude_from_sim no)
  (in_bom yes)
  (on_board yes)
  (in_pos_files yes)
  (dnp no)
  (fields_autoplaced yes)
  (property "Reference" "J4" (at 137.795 109.22 0) (show_name no) (do_not_autoplace no) (effects (font (size 1.27 1.27))))
  (property "Value" "SSR 3" (at 137.795 111.76 0) (show_name no) (do_not_autoplace no) (effects (font (size 1.27 1.27))))
  (property "Footprint" "Connector_JST:JST_XH_B2B-XH-A_1x02_P2.50mm_Vertical" (at 137.16 116.84 0) (hide yes) (show_name no) (do_not_autoplace no) (effects (font (size 1.27 1.27))))
  (property "Datasheet" "" (at 137.16 116.84 0) (hide yes) (show_name no) (do_not_autoplace no) (effects (font (size 1.27 1.27))))
  (property "Description" "Generic connector, single row, 01x02, script generated" (at 137.16 116.84 0) (hide yes) (show_name no) (do_not_autoplace no) (effects (font (size 1.27 1.27))))
  (pin "2")
  (pin "1"))
 (symbol
  (lib_id "PCM_Transistor_BJT_AKL:MMBT2222A")
  (at 80.01 78.74 0)
  (unit 1)
  (body_style 1)
  (exclude_from_sim no)
  (in_bom yes)
  (on_board yes)
  (in_pos_files yes)
  (dnp no)
  (fields_autoplaced yes)
  (property "Reference" "Q1" (at 85.09 77.4699 0) (show_name no) (do_not_autoplace no) (effects (font (size 1.27 1.27)) (justify left)))
  (property "Value" "MMBT2222A" (at 85.09 80.0099 0) (show_name no) (do_not_autoplace no) (effects (font (size 1.27 1.27)) (justify left)))
  (property "Footprint" "PCM_Package_TO_SOT_SMD_AKL:SOT-23" (at 85.09 76.2 0) (hide yes) (show_name no) (do_not_autoplace no) (effects (font (size 1.27 1.27))))
  (property "Datasheet" "https://www.tme.eu/Document/fd53f7282772c4b53c43aa6dcf874bac/mmbt2222.pdf" (at 80.01 78.74 0) (hide yes) (show_name no) (do_not_autoplace no) (effects (font (size 1.27 1.27))))
  (property "Description" "NPN SOT-23 transistor, 40V, 600mA, 225mW, Alternate KiCAD Library" (at 80.01 78.74 0) (hide yes) (show_name no) (do_not_autoplace no) (effects (font (size 1.27 1.27))))
  (pin "3")
  (pin "2")
  (pin "1"))
 (symbol
  (lib_id "Connector:Conn_01x02_Socket")
  (at 74.93 116.84 180)
  (unit 1)
  (body_style 1)
  (exclude_from_sim no)
  (in_bom yes)
  (on_board yes)
  (in_pos_files yes)
  (dnp no)
  (fields_autoplaced yes)
  (property "Reference" "J3" (at 75.565 109.22 0) (show_name no) (do_not_autoplace no) (effects (font (size 1.27 1.27))))
  (property "Value" "SSR 2" (at 75.565 111.76 0) (show_name no) (do_not_autoplace no) (effects (font (size 1.27 1.27))))
  (property "Footprint" "Connector_JST:JST_XH_B2B-XH-A_1x02_P2.50mm_Vertical" (at 74.93 116.84 0) (hide yes) (show_name no) (do_not_autoplace no) (effects (font (size 1.27 1.27))))
  (property "Datasheet" "" (at 74.93 116.84 0) (hide yes) (show_name no) (do_not_autoplace no) (effects (font (size 1.27 1.27))))
  (property "Description" "Generic connector, single row, 01x02, script generated" (at 74.93 116.84 0) (hide yes) (show_name no) (do_not_autoplace no) (effects (font (size 1.27 1.27))))
  (pin "2")
  (pin "1"))
 (symbol
  (lib_id "Device:R")
  (at 66.04 78.74 90)
  (unit 1)
  (body_style 1)
  (exclude_from_sim no)
  (in_bom yes)
  (on_board yes)
  (in_pos_files yes)
  (dnp no)
  (fields_autoplaced yes)
  (property "Reference" "R1" (at 66.04 72.39 90) (show_name no) (do_not_autoplace no) (effects (font (size 1.27 1.27))))
  (property "Value" "1k" (at 66.04 74.93 90) (show_name no) (do_not_autoplace no) (effects (font (size 1.27 1.27))))
  (property "Footprint" "Resistor_SMD:R_0805_2012Metric_Pad1.20x1.40mm_HandSolder" (at 66.04 80.518 90) (hide yes) (show_name no) (do_not_autoplace no) (effects (font (size 1.27 1.27))))
  (property "Datasheet" "" (at 66.04 78.74 0) (hide yes) (show_name no) (do_not_autoplace no) (effects (font (size 1.27 1.27))))
  (property "Description" "Resistor" (at 66.04 78.74 0) (hide yes) (show_name no) (do_not_autoplace no) (effects (font (size 1.27 1.27))))
  (pin "1")
  (pin "2"))
 (symbol
  (lib_id "Device:R")
  (at 134.62 137.16 180)
  (unit 1)
  (body_style 1)
  (exclude_from_sim no)
  (in_bom yes)
  (on_board yes)
  (in_pos_files yes)
  (dnp no)
  (fields_autoplaced yes)
  (property "Reference" "R17" (at 137.16 135.8899 0) (show_name no) (do_not_autoplace no) (effects (font (size 1.27 1.27)) (justify right)))
  (property "Value" "1k" (at 137.16 138.4299 0) (show_name no) (do_not_autoplace no) (effects (font (size 1.27 1.27)) (justify right)))
  (property "Footprint" "Resistor_SMD:R_0805_2012Metric_Pad1.20x1.40mm_HandSolder" (at 136.398 137.16 90) (hide yes) (show_name no) (do_not_autoplace no) (effects (font (size 1.27 1.27))))
  (property "Datasheet" "" (at 134.62 137.16 0) (hide yes) (show_name no) (do_not_autoplace no) (effects (font (size 1.27 1.27))))
  (property "Description" "Resistor" (at 134.62 137.16 0) (hide yes) (show_name no) (do_not_autoplace no) (effects (font (size 1.27 1.27))))
  (pin "1")
  (pin "2")))
